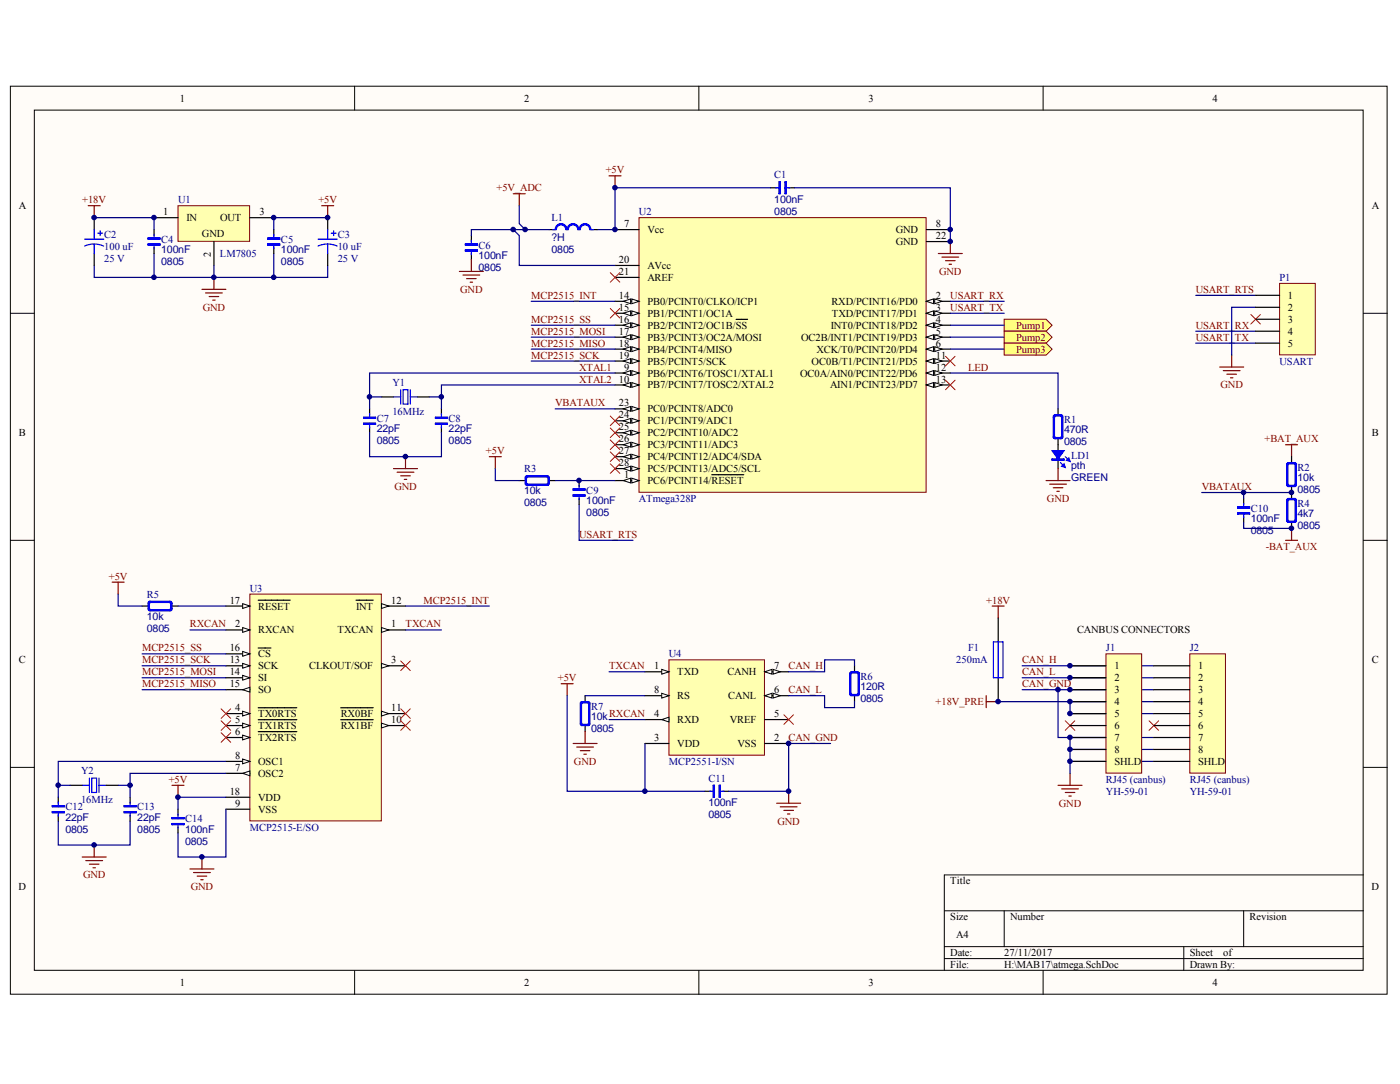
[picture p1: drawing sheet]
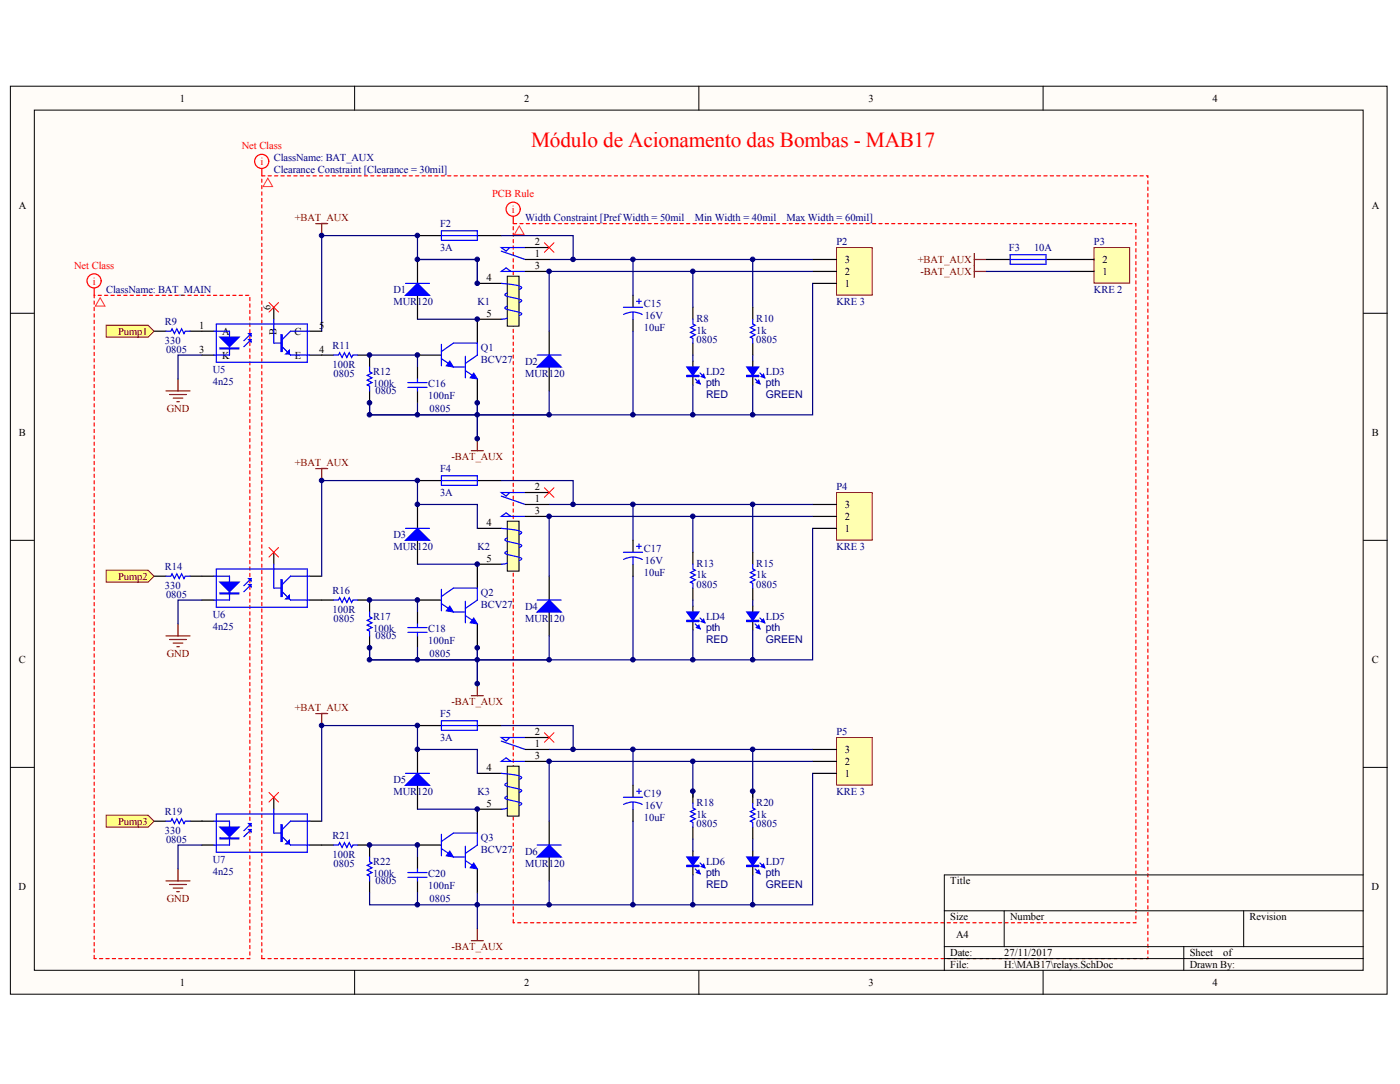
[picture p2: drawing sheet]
# Altium project MAB17.PrjPcb
2 sheets, 83 parts. Net scope: flat (ports and power ports of the same name join across sheets).
Board files: MAB17_sem_malha.PcbDoc, MAB17.PcbDoc, MAB17-panel.PcbDoc
Sheets:
  relays.SchDoc
  atmega.SchDoc

## Sheet relays.SchDoc
size A4

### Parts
C15  Voltage: 16V  [cap10uF16V]  (hidden comment: 10uF)
C16  100nF  Footprint: 0805  [0805C]
C17  Voltage: 16V  [cap10uF16V]  (hidden comment: 10uF)
C18  100nF  Footprint: 0805  [0805C]
C19  Voltage: 16V  [cap10uF16V]  (hidden comment: 10uF)
C20  100nF  Footprint: 0805  [0805C]
D1  MUR120  [DIO10.2-7x2.7]
D2  MUR120  [DSO-C2/X2.3]
D3  MUR120  [DIO10.2-7x2.7]
D4  MUR120  [DSO-C2/X2.3]
D5  MUR120  [DIO10.2-7x2.7]
D6  MUR120  [DSO-C2/X2.3]
F2  3A  [Porta Fusivel]
F3  10A  [Porta Fusivel]
F4  3A  [Porta Fusivel]
F5  3A  [Porta Fusivel]
K1  (no value)  [RELE]
K2  (no value)  [RELE]
K3  (no value)  [RELE]
LD2  Type: pth  [LED3MM]  (hidden comment: RED)
LD3  Type: pth  [LED3MM]  (hidden comment: GREEN)
LD4  Type: pth  [LED3MM]  (hidden comment: RED)
LD5  Type: pth  [LED3MM]  (hidden comment: GREEN)
LD6  Type: pth  [LED3MM]  (hidden comment: RED)
LD7  Type: pth  [LED3MM]  (hidden comment: GREEN)
P2  KRE 3  [KRE_3]
P3  KRE 2  [KRE_2]
P4  KRE 3  [KRE_3]
P5  KRE 3  [KRE_3]
Q1  BCV27  [SOT95P240-3N]
Q2  BCV27  [SOT95P240-3N]
Q3  BCV27  [SOT95P240-3N]
R8  1k  Type: 0805  [0805R]
R9  330  Type: 0805  [0805R]
R10  1k  Type: 0805  [0805R]
R11  100R  Type: 0805  [0805R]
R12  100k  Type: 0805  [0805R]
R13  1k  Type: 0805  [0805R]
R14  330  Type: 0805  [0805R]
R15  1k  Type: 0805  [0805R]
R16  100R  Type: 0805  [0805C]
R17  100k  Type: 0805  [0805C]
R18  1k  Type: 0805  [0805R]
R19  330  Type: 0805  [0805R]
R20  1k  Type: 0805  [0805R]
R21  100R  Type: 0805  [0805C]
R22  100k  Type: 0805  [0805C]
U5  4n25  [SMD-6]
U6  4n25  [SMD-6]
U7  4n25  [SMD-6]

### Ports
Pump1 (in), Pump2 (in), Pump3 (in)

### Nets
+BAT_AUX: D1.2(K) D3.2(K) D5.2(K) F2.2 F3.2 F4.2 F5.2 K1.4(T1) K2.4(T1) K3.4(T1) U5.5(C) U6.5(C) U7.5(C)
-BAT_AUX: C15.2 C16.1 C17.2 C18.1 C19.2 C20.1 D2.1(A) D4.1(A) D6.1(A) LD2.2(K) LD3.2(K) LD4.2(K) LD5.2(K) LD6.2(K) LD7.2(K) P2.1 P3.1 P4.1 P5.1 Q1.3(E) Q2.3(E) Q3.3(E) R12.1 R17.1 R22.1
GND: U5.3(K) U6.3(K) U7.3(K)  [project net CAN_GND]
NetC15_1: C15.1 F2.1 K1.1(COM) P2.3 R10.2
NetC16_2: C16.2 Q1.2(B) R11.1 R12.2
NetC17_1: C17.1 F4.1 K2.1(COM) P4.3 R15.2
NetC18_2: C18.2 Q2.2(B) R16.1 R17.2
NetC19_1: C19.1 F5.1 K3.1(COM) P5.3 R20.2
NetC20_2: C20.2 Q3.2(B) R21.1 R22.2
NetD1_1: D1.1(A) K1.5(T2) Q1.1(C)
NetD2_2: D2.2(K) K1.3(NO) P2.2 R8.2
NetD3_1: D3.1(A) K2.5(T2) Q2.1(C)
NetD4_2: D4.2(K) K2.3(NO) P4.2 R13.2
NetD5_1: D5.1(A) K3.5(T2) Q3.1(C)
NetD6_2: D6.2(K) K3.3(NO) P5.2 R18.2
NetF3_1: F3.1 P3.2
NetLD2_1: LD2.1(A) R8.1
NetLD3_1: LD3.1(A) R10.1
NetLD4_1: LD4.1(A) R13.1
NetLD5_1: LD5.1(A) R15.1
NetLD6_1: LD6.1(A) R18.1
NetLD7_1: LD7.1(A) R20.1
NetR9_1: R9.1 ; port Pump1
NetR9_2: R9.2 U5.1(A)
NetR11_2: R11.2 U5.4(E)
NetR14_1: R14.1 ; port Pump2
NetR14_2: R14.2 U6.1(A)
NetR16_2: R16.2 U6.4(E)
NetR19_1: R19.1 ; port Pump3
NetR19_2: R19.2 U7.1(A)
NetR21_2: R21.2 U7.4(E)

Not connected (* = marked no-connect by the designer): K1 2(NC)*; K2 2(NC)*; K3 2(NC)*; U5 6(B)*; U6 6(B)*; U7 6(B)*

### Layout directives
net class BAT_AUX; rule Clearance Constraint [Clearance = 30mil]: +BAT_AUX, -BAT_AUX
net class BAT_MAIN: GND
rule Width Constraint [Pref Width = 50mil    Min Width = 40mil    Max Width = 60mil]: +BAT_AUX, -BAT_AUX

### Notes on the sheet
- Módulo de Acionamento das Bombas - MAB17

## Sheet atmega.SchDoc
size A4

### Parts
C1  Type: 0805  [0805C]  (hidden comment: 100nF)
C2  Voltage: 25 V  [CP3.5mm-8.0mm]  (hidden comment: 100 uF)
C3  Voltage: 25 V  [CP3.5mm-8.0mm]  (hidden comment: 10 uF)
C4  Type: 0805  [0805C]  (hidden comment: 100nF)
C5  Type: 0805  [0805C]  (hidden comment: 100nF)
C6  Type: 0805  [0805C]  (hidden comment: 100nF)
C7  Type: 0805  [0805C]  (hidden comment: 22pF)
C8  Type: 0805  [0805C]  (hidden comment: 22pF)
C9  Type: 0805  [0805C]  (hidden comment: 100nF)
C10  Type: 0805  [0805C]  (hidden comment: 100nF)
C11  Type: 0805  [0805C]  (hidden comment: 100nF)
C12  Type: 0805  [0805C]  (hidden comment: 22pF)
C13  Type: 0805  [0805C]  (hidden comment: 22pF)
C14  Type: 0805  [0805C]  (hidden comment: 100nF)
F1  250mA  [Porta Fusivel]
J1  RJ45 (canbus)  value YH-59-01  [ASSMANN A-2004-2-4-LP/FS]
J2  RJ45 (canbus)  value YH-59-01  [ASSMANN A-2004-2-4-LP/FS]
L1  Type: 0805  [0805L]  (hidden comment: ?H)
LD1  Type: pth  [LED3MM]  (hidden comment: GREEN)
P1  USART  [HDR1X5]
R1  Type: 0805  [0805R]  (hidden comment: 470R)
R2  Type: 0805  [0805R]  (hidden comment: 10k)
R3  Type: 0805  [0805R]  (hidden comment: 10k)
R4  Type: 0805  [0805R]  (hidden comment: 4k7)
R5  Type: 0805  [0805R]  (hidden comment: 10k)
R6  Type: 0805  [0805R]  (hidden comment: 120R)
R7  Type: 0805  [0805R]  (hidden comment: 10k)
U1  LM7805  [TO220_deitado]
U2  ATmega328P  [DIP28-300(100)]
U3  MCP2515-E/SO  [WSO18_L]
U4  MCP2551-I/SN  [SOIC08-150(50)]
Y1  16MHz  [HC49-US-THT]
Y2  16MHz  [HC49-US-THT]

### Ports
Pump1 (out), Pump2 (out), Pump3 (out)

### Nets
+5V: C1.1 C3.1 C5.2 C11.1 C14.1 L1.2 R3.1 R5.1 U1.3(OUT) U2.7(Vcc) U3.18(VDD) U4.3(VDD)
+5V_ADC: C6.2 L1.1 U2.20(AVcc)
+18V: C2.1 C4.2 F1.1 U1.1(IN)
+18V_PRE: F1.2 J1.4 J1.5 J2.4 J2.5
+BAT_AUX: R2.2
-BAT_AUX: C10.1 R4.1
CAN_GND: C1.2 C2.2 C3.2 C4.1 C5.1 C6.1 C7.1 C8.1 C11.2 C12.1 C13.1 C14.2 J1.3 J1.7 J1.8 J1.S(SHLD) J2.3 J2.7 J2.8 J2.S(SHLD) LD1.2(K) P1.2 R7.2 U1.2(GND) U2.8(GND) U2.22(GND) U3.9(VSS) U4.2(VSS)  [also labelled GND]
CAN_H: J1.1 J2.1 R6.2 U4.7(CANH)
CAN_L: J1.2 J2.2 R6.1 U4.6(CANL)
LED: R1.2 U2.12(OC0A/AIN0/PCINT22/PD6)
MCP2515_INT: U2.14(PB0/PCINT0/CLKO/ICP1) U3.12(~{INT})
MCP2515_MISO: U2.18(PB4/PCINT4/MISO) U3.15(SO)
MCP2515_MOSI: U2.17(PB3/PCINT3/OC2A/MOSI) U3.14(SI)
MCP2515_SCK: U2.19(PB5/PCINT5/SCK) U3.13(SCK)
MCP2515_SS: U2.16(PB2/PCINT2/OC1B/~{SS}) U3.16(~{CS})
RXCAN: U3.2(RXCAN) U4.4(RXD)
TXCAN: U3.1(TXCAN) U4.1(TXD)
USART_RTS: C9.2 P1.1
USART_RX: P1.4 U2.2(RXD/PCINT16/PD0)
USART_TX: P1.5 U2.3(TXD/PCINT17/PD1)
VBatAux: C10.2 R2.1 R4.2 U2.23(PC0/PCINT8/ADC0)
XTAL1: C7.2 U2.9(PB6/PCINT6/TOSC1/XTAL1) Y1.1
XTAL2: C8.2 U2.10(PB7/PCINT7/TOSC2/XTAL2) Y1.2
NetC9_1: C9.1 R3.2 U2.1(PC6/PCINT14/~{RESET})
NetC12_2: C12.2 U3.8(OSC1) Y2.1
NetC13_2: C13.2 U3.7(OSC2) Y2.2
NetLD1_1: LD1.1(A) R1.1
NetR5_2: R5.2 U3.17(~{RESET})
NetR7_1: R7.1 U4.8(RS)
NetR9_1: U2.4(INT0/PCINT18/PD2) ; port Pump1
NetR14_1: U2.5(OC2B/INT1/PCINT19/PD3) ; port Pump2
NetR19_1: U2.6(XCK/T0/PCINT20/PD4) ; port Pump3

Not connected (* = marked no-connect by the designer): J1 6*; J2 6*; P1 3*; U2 11(OC0B/T1/PCINT21/PD5)* 13(AIN1/PCINT23/PD7)* 15(PB1/PCINT1/OC1A)* 21(AREF)* 24(PC1/PCINT9/ADC1)* 25(PC2/PCINT10/ADC2)* 26(PC3/PCINT11/ADC3)* 27(PC4/PCINT12/ADC4/SDA)* 28(PC5/PCINT13/ADC5/SCL)*; U3 3(CLKOUT/SOF)* 4(~{TX0RTS})* 5(~{TX1RTS})* 6(~{TX2RTS})* 10(~{RX1BF})* 11(~{RX0BF})*; U4 5(VREF)*

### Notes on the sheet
- CANBUS CONNECTORS

## Nets that join several sheets
+BAT_AUX: relays (13 pins), atmega (R2.2)
-BAT_AUX: relays (25 pins), atmega (C10.1 R4.1)
CAN_GND: relays (U5.3 U6.3 U7.3), atmega (28 pins)
NetR9_1: relays (R9.1), atmega (U2.4)
NetR14_1: relays (R14.1), atmega (U2.5)
NetR19_1: relays (R19.1), atmega (U2.6)
